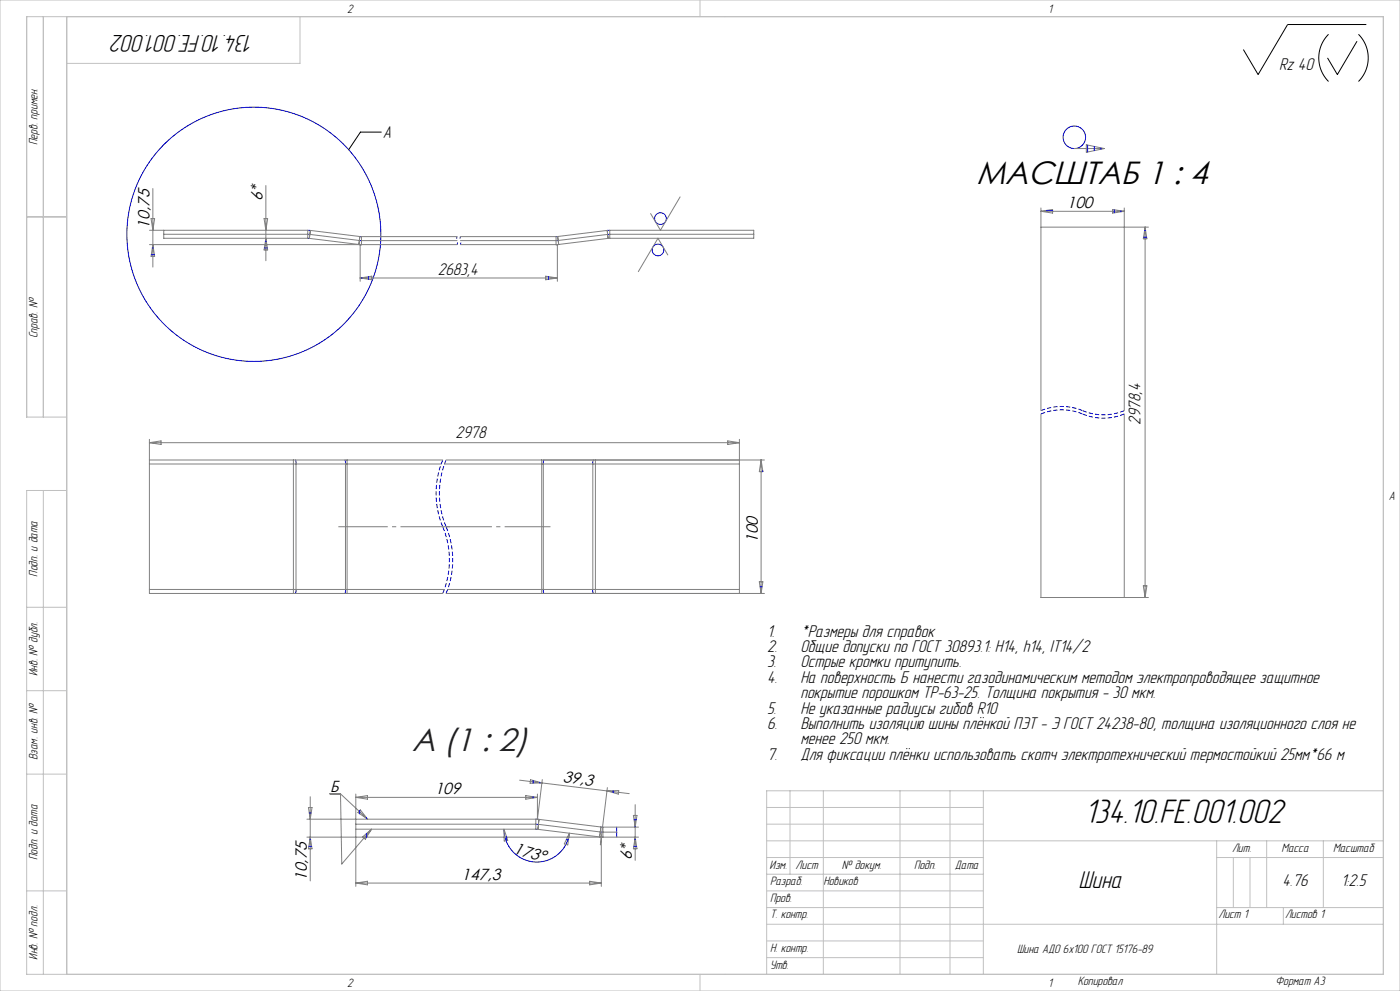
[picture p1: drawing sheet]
<svg xmlns="http://www.w3.org/2000/svg" width="420mm" height="297mm" viewBox="0 0 420 297" stroke-linecap="round" stroke-linejoin="round" font-family="sans-serif">
<g fill="none" stroke="#00f" stroke-width=".3">
<path d="M326.3 43.5v2.1M328.3 43.9v1.2M330.3 44.3v.4M45.4 76.3h.9M45.7 74.3h.3M79.3 74.3h.9M79.6 72.3h.3M92.3 70.2l.7 .1M92.3 71.4h.5M92.3 69l.8 .1M107.7 73.3h.7M107.8 72.1h.6"/>
<path d="M107.9 70.9h.5M167.3 70.9h-.5M167.4 72.1h-.6M167.6 73.3h-.8M182.9 70.2l-.6 .1M182.9 71.4h-.5M182.9 69l-.8 .1M314 63.1h1.8M334.3 62.9v.9M336.3 63.2v.3M343.1 71.1h.9M343.4 69.1h.3"/>
<path d="M108.5 83.2v.2M110.5 82.9v.8M164.5 82.9v.8M88.7 137.9l.1 1.2M103.5 137.9l.1 1.2M163.1 137.9l-.1 1.2M178 137.9l-.2 1.2M228.8 141.1v.3M88.8 176.7l-.1 1.2M103.6 176.7l-.1 1.2M163 176.7l.1 1.2M177.8 176.7l.2 1.2"/>
<path d="M228 175.9h.6M159.9 233.9v.8M159.9 238.8v.4M161.9 234.5v.2M183.9 237v.6M92.6 253.7h.9M92.8 243.7h.6M93 251.7h.2M107.9 242.9v1M109.9 245v.3M109.9 249.8v1.2M151.2 248.5a9.8 9.8 0 0 0 9.2 9.8 9.8 9.8 0 0 0 10.4-8.6"/>
<path d="M151.9 250.7v1.2M160.7 247l.8 .1M160.7 248.5h.6M160.7 245.5l1 .1M169.9 251.7h.6M179.9 250.8l1 .1M180.1 249.3l.8 .1M180.3 247.8l.6 .1M185 247.9v3M190.1 253.7h.9M190.2 245.7h.7M190.4 251.7h.3"/>
<path d="M190.5 247.7h.1"/>
<circle cx="322.3" cy="41.1" r="3.4"/>
<circle cx="76.2" cy="70.2" r="38.1"/>
<circle cx="197.4" cy="74.9" r="1.75"/>
<circle cx="198.1" cy="65.5" r="1.75"/>
</g>
<path d="M137.1 70.9v1.2M137.1 73.3v-1.2M138.1 70.9v1.2M138.1 73.3v-1.2" fill="none" stroke="#00f" stroke-width=".3" stroke-dasharray="1.3 .6" stroke-dashoffset=".6" stroke-linecap="butt"/>
<path d="M132.8 137.9a26 26 0 0 0 0 20M133.8 137.9a26 26 0 0 0 0 20M324.8 124.1a16.3 16.3 0 0 0 12.5 0M324.8 124.1a16.3 16.3 0 0 0-12.5 0M324.8 123.1a16.3 16.3 0 0 0 12.5 0M324.8 123.1a16.3 16.3 0 0 0-12.5 0M132.8 177.9a26 26 0 0 0 0-20M133.8 177.9a26 26 0 0 0 0-20" fill="none" stroke="#00f" stroke-width=".3" stroke-dasharray="1.3 .6" stroke-dashoffset="-.1" stroke-linecap="butt"/>
<path d="M398.6 10.3a10 10 0 0 0 0 14.1M407.1 12.3l-5.9 10-2.9-5M407.5 10.3a10 10 0 0 1 0 14.1M409.9 7.4h-23.6l-8.9 14.9-4.4-7.5M114.4 39.6h-6.3l-3.5 5.3" fill="none" stroke="#000" stroke-width=".3"/>
<path d="M101.5 157.9h33.5" fill="none" stroke="#808080" stroke-width=".3" stroke-dasharray="15.2 1.3 1.3 1.3" stroke-dashoffset=".4" stroke-linecap="butt"/>
<path d="M133.8 157.9h31.3" fill="none" stroke="#808080" stroke-width=".3" stroke-dasharray="15.2 1.3 1.3 1.3" stroke-dashoffset="1.5" stroke-linecap="butt"/>
<g fill="none" stroke="#808080" stroke-width=".3">
<path d="M45.9 56.5v23.5M79.8 55.6v22.5M204 59l-5.9 10-2.9-5M322.3 44.5h9M325.9 43.4l5.4 1.1-5.4 1.1zM44.9 73.3h92.2M44.9 69h47.4v2.4h-43.2v-2.4M45.3 65.5h1.1l-.5 3.5zM45.9 73.3l.5 3.5h-1.1zM49.1 70.2h43.2M79.2 65.5h1.1l-.5 3.5zM79.8 71.4l.5 3.5h-1.1z"/>
<path d="M92.8 71.4h.1M93 70.3l14.8 1.8M107.9 70.9l-.2 2.4M107.9 70.9l-14.8-1.8-.3 2.3 15.6 2v-2.5h28.7M107.9 70.9h.1M108 73.3v11M108.4 72.1h28.7M138.1 72.1h28.7M167.2 73.3v11M167.3 70.9l14.8-1.8 .3 2.3-15.6 2v-2.5h-28.7M167.3 70.9l.3 2.4M167.3 70.9v.1"/>
<path d="M167.6 73.3h-29.5M182.3 70.3l-14.9 1.8M182.4 71.4h.1M182.9 69h43.2v2.4h-43.2zM182.9 70.2h43.2M200.3 76.4l-2.9-5-5.9 10M312.3 63.3l3.5-.5v1.1zM312.3 62.3v60.8M312.3 63.3h25M333.8 62.8l3.5 .5-3.5 .6zM337.3 62.3v60.8M343.5 68.1l.6 3.5h-1.1z"/>
<path d="M343.5 68.1v111M344.5 68.1h-32.2M108 83.3l3.5-.5v1.1zM108 83.3h59.2M163.7 82.8l3.5 .5-3.5 .6zM44.8 131.7v46.2h88M44.8 132.7l3.5-.6v1.1zM44.8 132.7h177M44.8 137.9h88M44.8 139.1h87.6M88 137.9v40M88.8 139.1v37.6"/>
<path d="M103.6 139.1v37.6M104.1 137.9v40M133.4 139.1h88.4M162.5 137.9v40M163 139.1v37.6M177.8 139.1v37.6M178.6 137.9v40M218.3 132.1l3.5 .6-3.5 .5zM221.8 131.7v46.2M228.3 137.9l.6 3.5h-1.1zM228.3 137.9v40M229.3 137.9h-95.5"/>
<path d="M312.3 124.1v55h32.2M337.3 124.1v55M44.8 176.7h88.5M134.3 176.7h87.5M227.8 174.4h1.1l-.6 3.5zM229.3 177.9h-95.5M343 175.6h1.1l-.6 3.5zM93.1 238.8v25.2M99 237.9h3.2M102.2 237.9l8.1 7.6M102.2 237.9l.3 21 9-10.4M106.7 239l3.5-.6v1.1z"/>
<path d="M106.7 238v27.7M106.7 239h54.5M155.9 233.8l32.9 4.1M157.7 238.4l3.5 .6-3.5 .5zM159.2 233.7l3.4 .9-3.6 .1zM161.2 238v7.5M162.7 233.6l-1.5 11.9M182.1 237l3.5-.1-.1 1.1zM182.2 236l-2.1 17.2M92.1 245.5h69.1M92.1 250.9h99.5M92.5 242h1.1l-.5 3.5z"/>
<path d="M93.1 250.9l.5 3.5h-1.1zM106.7 247h54M108.1 242.7l2.2 2.8-2.9-2zM108.8 250.8l2.7-2.3-1.9 3zM151.2 248.5l1.1 3.4-1 .2zM160.7 245.5v3h-54M161.2 245.5l19.1 2.3-.4 3M161.5 247.1l18.6 2.2M161.7 245.6l-.4 2.9 19.1 2.4v14.8M170.8 249.7l-.5 3.5-1-.3zM180.9 249.4h4.1M190 244.4h1.1l-.5 3.5z"/>
<path d="M190.6 250.9l.5 3.5h-1.1zM190.6 241.2v16.6M191.6 247.9h-10.7v3M106.7 264.7l3.5-.6v1.1zM106.7 264.7h73.7M176.9 264.1l3.5 .6-3.5 .5z"/>
</g>
<g fill="none" stroke="#c0c0c0" stroke-width=".3">
<path d="M0 0h420v297h-420zM13 5v120M20 5v287M90 5v14h-70M210 0v5M217.5 5h.1M8 65h12M20 125h-12v-120h407v287h-407v-145h12M13 147v145M20 148.5h.1M415 148.5h.1M8 182h12"/>
<path d="M8 207h12M8 232h12M237 237v25M247 237v55M270 237v55M285 237v55M295 237v55M415 237h-185v55M230 257h65M230 242h65M230 247h65M230 252h185"/>
<path d="M365 252v40M365 257h50M370 257v15M375 257v15M380 252v20M397 252v20M8 267h12M230 262h65M230 267h65M230 272h65M230 277h185M365 272h50"/>
<path d="M385 272v5M210 292v5M217.5 292h.1M230 282h65M230 287h65"/>
</g>
<text font-size="10.5" x="325.4" y="246.6">134.10.FE.001.002</text>
<text font-size="9.7" x="293" y="55.2">МАСШТАБ 1 : 4</text>
<text font-size="9.7" fill="#191924" x="123.7" y="225.2">A (1 : 2)</text>
<g font-size="7.5">
<text x="76.1" y="10.5" transform="rotate(-180 76.1 10.5)">134.10.FE.001.002</text>
<text x="323.6" y="266">Шина</text>
</g>
<g font-size="5.3">
<text x="383.7" y="21.1">Rz 40</text>
<text x="114.9" y="41.2">А</text>
<text x="131.4" y="82.3">2683,4</text>
<text x="136.7" y="131.3">2978</text>
<text x="342.2" y="127.3" transform="rotate(-90 342.2 127.3)">2978,4</text>
<text x="230.1" y="190.8">1.</text>
<text x="240.1" y="190.8">*Размеры для справок</text>
<text x="230.1" y="195.4">2.</text>
<text x="240.1" y="195.4">Общие допуски по ГОСТ 30893.1: H14, h14, IT14/2</text>
<text x="230.1" y="200">3.</text>
<text x="240.1" y="200">Острые кромки притупить.</text>
<text x="230.1" y="204.6">4.</text>
<text x="240.1" y="204.6">На поверхность Б нанести газодинамическим методом электропроводящее защитное</text>
<text x="240.1" y="209.3">покрытие порошком ТР-63-25. Толщина покрытия - 30 мкм.</text>
<text x="230.1" y="213.9">5.</text>
<text x="240.1" y="213.9">Не указанные радиусы гибов R10</text>
<text x="230.1" y="218.5">6.</text>
<text x="240.1" y="218.5">Выполнить изоляцию шины плёнкой ПЭТ - Э ГОСТ 24238-80, толщина изоляционного слоя не</text>
<text x="230.1" y="227.7">7.</text>
<text x="240.1" y="223.1">менее 250 мкм.</text>
<text x="240.1" y="227.7">Для фиксации плёнки использовать скотч электротехнический термостойкий 25мм*66 м</text>
<text x="384.8" y="265.6">4.76</text>
<text x="402.3" y="265.6">1:2.5</text>
</g>
<g font-size="4.8">
<text x="78.8" y="60.1" transform="rotate(-90 78.8 60.1)">6*</text>
<text x="320" y="62.3">100</text>
<text x="44.9" y="68.5" transform="rotate(-90 44.9 68.5)">10,75</text>
<text x="227.3" y="162.7" transform="rotate(-90 227.3 162.7)">100</text>
<text x="99.1" y="237.4">Б</text>
<text x="130.4" y="238">109</text>
<text x="168.7" y="234.4" transform="rotate(7 168.7 234.4)">39,3</text>
<text x="153.9" y="255.7" transform="rotate(16 153.9 255.7)">173°</text>
<text x="189.6" y="257.8" transform="rotate(-90 189.6 257.8)">6*</text>
<text x="138.5" y="263.7">147,3</text>
<text x="92.1" y="264" transform="rotate(-90 92.1 264)">10,75</text>
</g>
<g font-size="3.8" fill="#010000">
<text x="104.2" y="3.8">2</text>
<text x="314.5" y="3.8">1</text>
<text x="416.6" y="149.8">A</text>
<text x="104.2" y="295.8">2</text>
<text x="314.5" y="295.8">1</text>
</g>
<g font-size="3.8">
<text x="11.3" y="43.5" transform="rotate(-90 11.3 43.5)">Перв. примен.</text>
<text x="11.3" y="101.4" transform="rotate(-90 11.3 101.4)">Справ. №</text>
<text x="11.3" y="172.8" transform="rotate(-90 11.3 172.8)">Подп. и дата</text>
<text x="11.3" y="202.7" transform="rotate(-90 11.3 202.7)">Инв. № дубл.</text>
<text x="11.3" y="227.8" transform="rotate(-90 11.3 227.8)">Взам. инв. №</text>
<text x="11.3" y="257.8" transform="rotate(-90 11.3 257.8)">Подп. и дата</text>
<text x="369.6" y="255.3">Лит.</text>
<text x="384.4" y="255.3">Масса</text>
<text x="399.9" y="255.3">Масштаб</text>
<text x="230.9" y="260.3">Изм.</text>
<text x="238.7" y="260.3">Лист</text>
<text x="252.6" y="260.3">№ докум.</text>
<text x="274.2" y="260.3">Подп.</text>
<text x="286.5" y="260.3">Дата</text>
<text x="231" y="265.3">Разраб.</text>
<text x="247" y="265.4">Новиков</text>
<text x="231" y="275.3">Т. контр.</text>
<text x="231" y="270.3">Пров.</text>
<text x="365.5" y="275.3">Лист 1</text>
<text x="385.5" y="275.3">Листов 1</text>
<text x="11.3" y="287.6" transform="rotate(-90 11.3 287.6)">Инв. № подл.</text>
<text x="231" y="285.3">Н. контр.</text>
<text x="305.1" y="285.6">Шина АД0 6x100 ГОСТ 15176-89</text>
<text x="231" y="290.3">Утв.</text>
<text x="323.3" y="295.3">Копировал</text>
<text x="382.7" y="295.3">Формат А3</text>
</g>
</svg>
